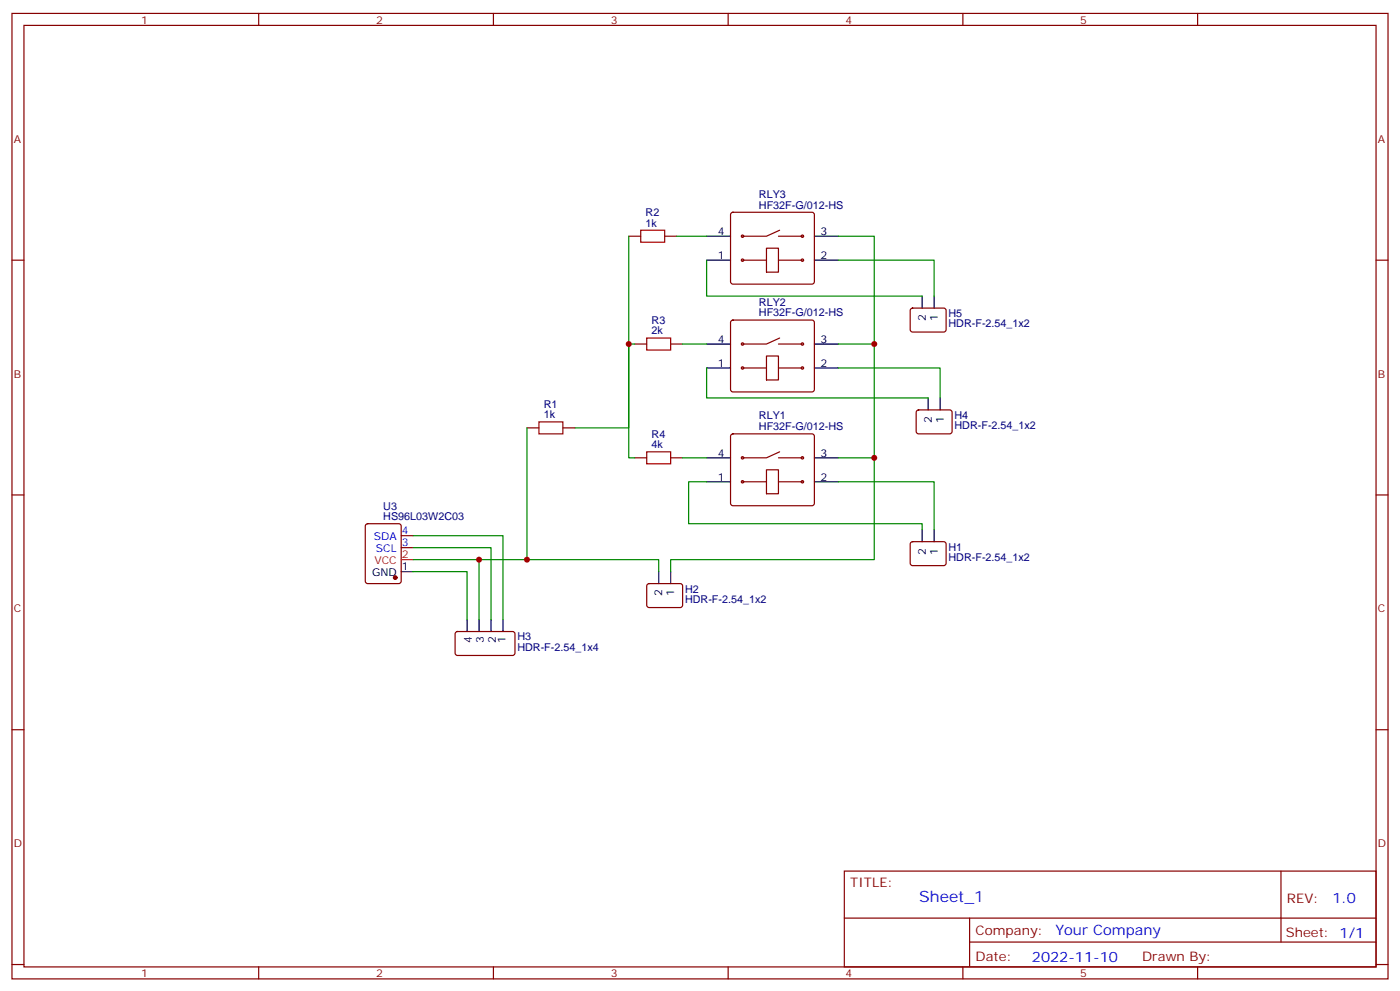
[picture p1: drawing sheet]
<svg xmlns="http://www.w3.org/2000/svg" width="412mm" height="292mm" viewBox="0 0 412 292" stroke-linecap="round" stroke-linejoin="round" font-family="sans-serif">
<g fill="none" stroke="#870000" stroke-width=".35">
<path d="M3.5 4h405.4v284.3h-405.4zM7.1 7.5h398.2v277.3h-398.2zM76.2 4v3.5M145.3 4v3.5M214.5 4v3.5M283.6 4v3.5M352.8 4v3.5M3.5 76.6h3.6M185.2 69.6h3.5M195.8 69.6h3.5M215.4 62.7l.5-.2h23.3l.5 .2 .2 .5v19.8l-.2 .5-.5 .2h-23.3l-.5-.3-.2-.4v-19.8zM218.7 76.6h7.1"/>
<path d="M225.8 73.1h3.5v7.1h-3.5zM229.3 76.6h7.1M229.3 69.6h7.1M229.7 67.8l-3.9 1.8h-7.1M405.3 76.6h3.6M215.4 94.5l.5-.2h23.3l.5 .2 .2 .5v19.7l-.2 .5-.5 .2h-23.3l-.5-.2-.2-.5v-19.7zM229.7 99.6l-3.9 1.7h-7.1M268.3 90.9l.5-.2 9.5 .1 .4 .6-.1 6-.6 .4-9.5-.1-.4-.6v-5.7zM187 101.3h3.5M197.6 101.3h3.5M218.7 108.4h7.1M225.8 104.8h3.5v7.1h-3.5z"/>
<path d="M229.3 101.3h7.1M229.3 108.4h7.1M155.2 126h3.5M165.8 126h3.5M187 134.8h3.5M197.6 134.8h3.5M215.4 128l.5-.2h23.3l.5 .2 .2 .5v19.7l-.2 .5-.5 .2h-23.3l-.5-.2-.2-.5v-19.7zM225.8 138.4h3.5v7h-3.5zM229.3 134.8h7.1M229.7 133.1l-3.9 1.7h-7.1M270.1 120.9l.5-.2 9.4 .1 .5 .6-.1 5.9-.6 .5-9.5-.1-.4-.6v-5.7zM3.5 145.8h3.6"/>
<path d="M107.8 154.4l.5-.2h9.2l.6 .5 .1 16.5-.5 .6-9.4 .1-.6-.5-.1-16.5zM118.2 157.8h3.5M218.7 141.9h7.1M229.3 141.9h7.1M268.3 159.7l.5-.2 9.5 .1 .4 .6-.1 6-.6 .4-9.5-.1-.4-.6v-5.7zM405.3 145.8h3.6M118.2 161.3h3.5M190.7 172.1l.5-.2h9.5l.4 .7-.1 5.9-.6 .4h-9.5l-.4-.7v-5.6zM134.3 186.2l.5-.2h16.5l.4 .7-.1 5.9-.6 .4h-16.5l-.4-.7v-5.6zM3.5 214.9h3.6M405.3 214.9h3.6M248.7 256.5h156.6v28.3h-156.6z"/>
<path d="M377.3 256.6v20.8M248.7 270.4h156.5M285.6 277.4h119.6M285.6 270.4v14.1M3.5 284.1h3.6M76.2 284.8v3.5M145.3 284.8v3.5M214.5 284.8v3.5M283.6 284.8v3.5M352.8 284.8v3.5M405.3 284.1h3.6"/>
<circle cx="218.7" cy="76.6" r=".35"/>
<circle cx="218.7" cy="69.6" r=".35"/>
<circle cx="236.4" cy="69.6" r=".35"/>
<circle cx="236.4" cy="76.6" r=".35"/>
<circle cx="218.7" cy="108.4" r=".35"/>
<circle cx="218.7" cy="101.3" r=".35"/>
<circle cx="236.4" cy="101.3" r=".35"/>
<circle cx="236.4" cy="108.4" r=".35"/>
<circle cx="218.7" cy="134.8" r=".35"/>
<circle cx="236.4" cy="134.8" r=".35"/>
<circle cx="218.7" cy="141.9" r=".35"/>
<circle cx="236.4" cy="141.9" r=".35"/>
</g>
<path d="M188.7 67.8h7.1v3.5h-7.1zM190.5 99.6h7.1v3.5h-7.1zM158.7 124.2h7.1v3.6h-7.1zM190.5 133.1h7.1v3.5h-7.1z" fill="none" stroke="#a10000" stroke-width=".35"/>
<g fill="none" stroke="#000" stroke-width=".35">
<path d="M208.1 76.6h7.1M208.1 69.6h7.1M239.9 76.6h7M239.9 69.6h7M271.6 87.2v3.5M275.2 87.2v3.5M208.1 108.4h7.1M208.1 101.3h7.1M239.9 108.4h7M239.9 101.3h7M273.4 117.2v3.5M276.9 117.2v3.5"/>
<path d="M208.1 134.8h7.1M239.9 134.8h7M208.1 141.9h7.1M239.9 141.9h7M271.6 156v3.5M275.2 156v3.5M118.2 168.3h3.5M194 168.3v3.6M197.6 168.3v3.6M137.6 182.5v3.5M141.1 182.5v3.5M144.6 182.5v3.5"/>
<path d="M148.2 182.5v3.5"/>
</g>
<g fill="none" stroke="#008700" stroke-width=".35">
<path d="M185.2 69.6v56.4h-15.9M199.3 69.6h8.8M208.1 76.6v10.6h63.5M246.9 69.6h10.6v31.7M246.9 76.6h28.3v10.6M187 101.3h-1.8v33.5h1.8M201.1 101.3h7M208.1 108.4v8.8h65.3M246.9 101.3h10.6v33.5h-10.6M246.9 108.4h30v8.8M155.2 126v38.8h38.8v3.5M201.1 134.8h7"/>
<path d="M257.5 134.8v30h-59.9v3.5M121.7 157.8h26.5v24.7M208.1 141.9h-5.3v12.3h68.8v1.8M246.9 141.9h28.3v14.1M121.7 161.3h22.9v21.2M121.7 168.3h15.9v14.2M121.7 164.8h33.5M141.1 164.8v17.7"/>
</g>
<circle cx="116.4" cy="170.1" r=".53" fill="#870000" stroke="#870000" stroke-width=".35"/>
<path d="M118.2 164.8h3.5" fill="none" stroke="#f00" stroke-width=".35"/>
<g fill="#c00">
<circle cx="155.2" cy="164.8" r=".88"/>
<circle cx="141.1" cy="164.8" r=".88"/>
<circle cx="185.2" cy="101.3" r=".88"/>
<circle cx="257.5" cy="101.3" r=".88"/>
<circle cx="257.5" cy="134.8" r=".88"/>
</g>
<text font-size="4.6" fill="#00f" x="270.8" y="265.6">Sheet_1</text>
<g font-size="4.2" fill="#00f">
<text x="392.5" y="265.8">1.0</text>
<text x="310.9" y="275.4">Your Company</text>
<text x="304" y="283.2">2022-11-10</text>
</g>
<g font-size="3.9" fill="#800">
<text x="250.5" y="261.1">TITLE:</text>
<text x="379.1" y="265.8">REV:</text>
<text x="287.4" y="275.3">Company:</text>
<text x="378.7" y="275.9">Sheet: 1/1</text>
<text x="287.4" y="283">Date:</text>
<text x="336.4" y="283.1">Drawn By:</text>
</g>
<g font-size="3.2" fill="#800">
<text x="41.6" y="6.9">1</text>
<text x="110.8" y="6.9">2</text>
<text x="179.9" y="6.9">3</text>
<text x="249.1" y="6.9">4</text>
<text x="318.2" y="6.9">5</text>
<text x="4.1" y="42.1">A</text>
<text x="405.9" y="42.1">A</text>
<text x="4.1" y="111.2">B</text>
<text x="405.9" y="111.2">B</text>
<text x="4.1" y="180.3">C</text>
<text x="405.9" y="180.3">C</text>
<text x="4.1" y="249.5">D</text>
<text x="405.9" y="249.5">D</text>
<text x="41.6" y="287.8">1</text>
<text x="110.8" y="287.8">2</text>
<text x="179.9" y="287.8">3</text>
<text x="249.1" y="287.8">4</text>
<text x="318.2" y="287.8">5</text>
</g>
<g font-size="3.2" fill="#000080">
<text x="223.5" y="58.3">RLY3</text>
<text x="190.2" y="63.7">R2</text>
<text x="223.5" y="61.5">HF32F-G/012-HS</text>
<text x="190.2" y="66.7">1k</text>
<text x="191.9" y="95.5">R3</text>
<text x="223.5" y="93.2">HF32F-G/012-HS</text>
<text x="223.5" y="90">RLY2</text>
<text x="279.4" y="93.4">H5</text>
<text x="191.9" y="98.5">2k</text>
<text x="279.4" y="96.4">HDR-F-2.54_1x2</text>
<text x="160.2" y="123.2">1k</text>
<text x="160.2" y="120.1">R1</text>
<text x="223.5" y="123.5">RLY1</text>
<text x="281.2" y="123.3">H4</text>
<text x="191.9" y="129">R4</text>
<text x="223.5" y="126.7">HF32F-G/012-HS</text>
<text x="281.2" y="126.5">HDR-F-2.54_1x2</text>
<text x="191.9" y="132">4k</text>
<text x="112.9" y="153.2">HS96L03W2C03</text>
<text x="112.9" y="150.1">U3</text>
<text x="279.4" y="165.2">HDR-F-2.54_1x2</text>
<text x="279.4" y="162.2">H1</text>
<text x="201.8" y="177.6">HDR-F-2.54_1x2</text>
<text x="201.8" y="174.5">H2</text>
<text x="152.4" y="191.7">HDR-F-2.54_1x4</text>
<text x="152.4" y="188.6">H3</text>
</g>
<g font-size="3.2">
<text x="211.4" y="69.2">4</text>
<text x="241.7" y="69.2">3</text>
<text x="211.4" y="76.3">1</text>
<text x="241.7" y="76.3">2</text>
<text x="272.7" y="94.5" transform="rotate(-90 272.7 94.5)">2</text>
<text x="276.2" y="94.5" transform="rotate(-90 276.2 94.5)">1</text>
<text x="211.4" y="101">4</text>
<text x="241.7" y="101">3</text>
<text x="211.4" y="108">1</text>
<text x="241.7" y="108">2</text>
<text x="274.5" y="124.5" transform="rotate(-90 274.5 124.5)">2</text>
<text x="278" y="124.5" transform="rotate(-90 278 124.5)">1</text>
<text x="211.4" y="134.5">4</text>
<text x="241.7" y="134.5">3</text>
<text x="211.4" y="141.5">1</text>
<text x="241.7" y="141.5">2</text>
<text x="118.4" y="168">1</text>
<text x="272.7" y="163.3" transform="rotate(-90 272.7 163.3)">2</text>
<text x="276.2" y="163.3" transform="rotate(-90 276.2 163.3)">1</text>
<text x="109.6" y="169.8">GND</text>
<text x="195.1" y="175.7" transform="rotate(-90 195.1 175.7)">2</text>
<text x="198.6" y="175.7" transform="rotate(-90 198.6 175.7)">1</text>
<text x="139" y="189.3" transform="rotate(-90 139 189.3)">4</text>
<text x="142.5" y="189.3" transform="rotate(-90 142.5 189.3)">3</text>
<text x="146" y="189.3" transform="rotate(-90 146 189.3)">2</text>
<text x="148.9" y="189.3" transform="rotate(-90 148.9 189.3)">1</text>
</g>
<g font-size="3.2" fill="#00f">
<text x="110.1" y="159.2">SDA</text>
<text x="118.4" y="160.9">3</text>
<text x="118.4" y="157.4">4</text>
<text x="110.7" y="162.7">SCL</text>
</g>
<g font-size="3.2" fill="#f00">
<text x="110.3" y="166.2">VCC</text>
<text x="118.4" y="164.5">2</text>
</g>
</svg>
